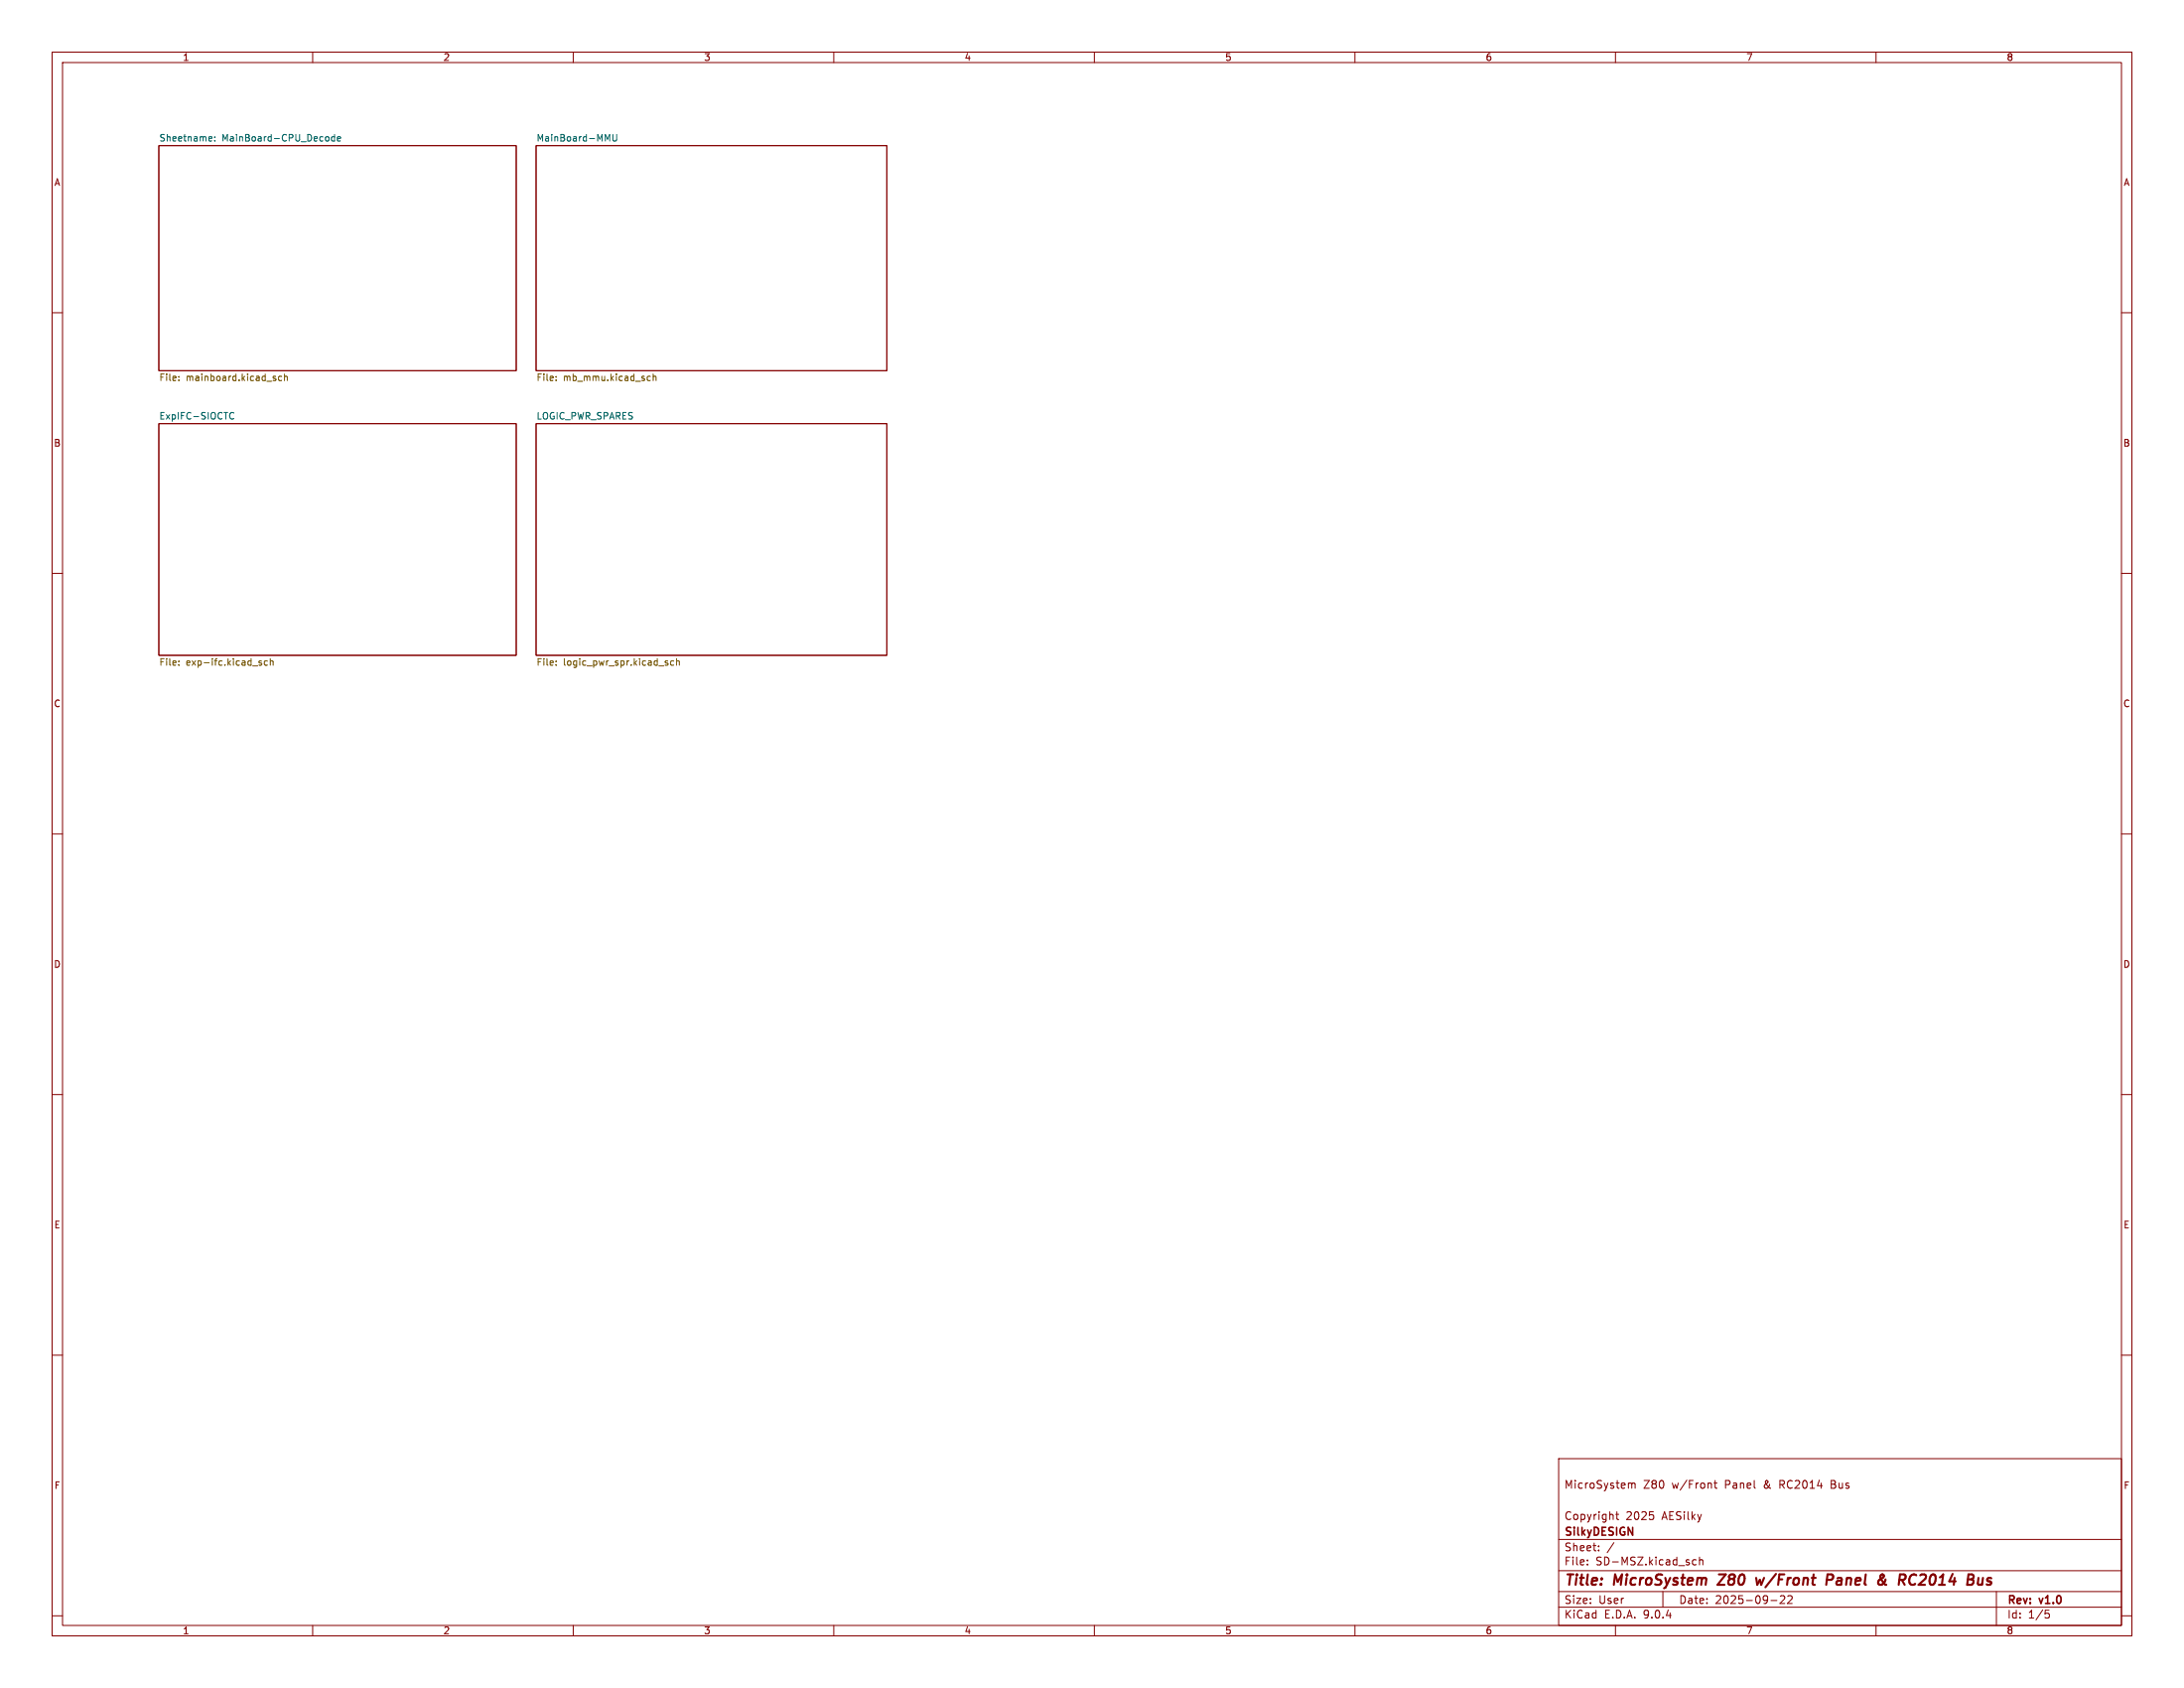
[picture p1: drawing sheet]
<svg xmlns="http://www.w3.org/2000/svg" width="419mm" height="324mm" viewBox="0 0 419 324" stroke-linecap="round" stroke-linejoin="round" font-family="sans-serif">
<g fill="none" stroke="#840000" stroke-width=".19">
<path d="M10 10h399.1v303.9h-399.1zM12 12h395.1v299.8h-395.1zM60 10v2M110 10v2M160 10v2M210 10v2M260 10v2M310 10v2M360 10v2M30.5 27.9h68.6v43.2h-68.6zM102.9 27.9h67.3v43.2h-67.3zM10 60h2"/>
<path d="M407.1 60h2M30.5 81.3h68.6v44.4h-68.6zM102.9 81.3h67.3v44.4h-67.3zM10 110h2M407.1 110h2M10 160h2M407.1 160h2M10 210h2M407.1 210h2M10 260h2M299.1 279.9h108v31.9h-108zM407.1 260h2"/>
<path d="M299.1 295.3h108M304.6 299.3v.2M306.8 297.4v.1M306.8 296.6v.2M309.7 296l-1.3 1.9M310.1 290.5h.5M310.3 290v1.3l.3 .2M312.7 284.5h.2l.2 .3M313.1 284.8l.2-.3 .4 .1 .1 .9M313.1 284.8v.7M316.6 290h.7M317.2 290.7l.1 .2-.1 .6"/>
<path d="M325.5 299.3l-.4-.1-.3 .3 .1 .7h.6M326.1 299.4l.2-.2 .4 .1 .1 .9M326.1 298.7v1.5M328.9 284.5h.6M329.1 284v1.3l.4 .2M10 310h2M60 311.8v2.1M110 311.8v2.1M160 311.8v2.1M210 311.8v2.1M260 311.8v2.1M299.1 308.4h108"/>
<path d="M299.1 305.4h108M299.1 301.4h108M304.6 300.1v.1M310 311.8v2.1M319.1 305.4v3M339.8 307.1h1.2M341.6 306.3l.6-.2 .2 .2 .1 .3-.9 1h.9M343.1 306.3l.5-.2 .2 .2 .1 .3-.9 1h.9M360 311.8v2.1M383.1 305.4v6.4M392.5 308.9h.7M392.6 309.5h.4l.3 .3-.2 .6h-.5"/>
<path d="M407.1 310h2"/>
</g>
<path d="M331.2 302.1l-1.6 2h1.3M337 302.7l.2 1.4 .5-1 .3 1 .5-1.4M350.6 303.1h.7a.55 .55 0 0 0 .5-.5 .55 .55 0 0 0-.3-.5h-.8l-.3 2M361.4 303.7l.6 .4M361.8 303l-.1 .5-.4 .4M366.5 303.8a.67 .67 0 0 0 1 .1M367.7 302.2a.73 .73 0 0 0-1.2 .3M380.4 303.9a.57 .57 0 0 1-.8 .1M380.5 302.7l-.1 1.4M382.1 302.8a.49 .49 0 0 0-.8 .3l.3 .3 .4 .1 .1 .3-.3 .3-.6-.1" fill="none" stroke="#840000" stroke-width=".4"/>
<path d="M40.3 26.2l.3 .1 .1 .2-.6 .1M40.6 27l-.3 .1M41.2 26.9v.2M41.2 26.3v.1M63.1 26.3v.6M64.2 26.3l-.4-.1-.2 .3 .1 .5h.5M64.2 25.8v1.3M64.7 26.6l.7-.1-.1-.2-.4-.1-.2 .2 .1 .6h.5M116.6 26.7l.4-.9v1.3M117.6 25.8v1l.2 .3 .4-.1 .1-.2v-1M44.9 79.3l-.4-.2-.3 .2M44.2 80.2l.3 .2 .4-.1" fill="none" stroke="#006464" stroke-width=".19"/>
<g fill="none" stroke="#725600" stroke-width=".19">
<path d="M34.3 72.9v.1M34.3 72.2v.2M52.9 72.7v.3M54 72.2h-.3l-.3 .2 .2 .6h.4M54.6 72.3l.2-.1h.3v.8M54.6 71.8v1.2M106.7 72.2v.2M106.7 72.9v.1M124.3 73h.5M124.3 72.2h.5M125.3 72.3l.2-.1h.3l.1 .8M125.3 71.8v1.2"/>
<path d="M34.3 126.9v.1M34.3 127.5v.1M49.8 127.2l.4 .1v.2l-.1 .1h-.4M49.8 126.9h.4M51.3 126.9l-.3-.1-.3 .2 .1 .6h.5M51.9 126.9l.1-.1 .4 .1v.7M51.9 126.4v1.2M106.7 127.5v.1M106.7 126.9v.1M127.8 127.2l.3 .1 .1 .2-.2 .1h-.2M127.8 126.8l.3 .1M129.3 126.9l-.4-.1-.2 .2 .1 .6h.5"/>
<path d="M129.8 126.9l.2-.1 .3 .1 .1 .7M129.8 126.4v1.2"/>
</g>
<g font-size="2.8" fill="#840000">
<text x="300.1" y="304.8">Title:</text>
<text x="309.8" y="304.8">MicroSystem</text>
<text x="330.7" y="304.8">Z80</text>
<text x="338.7" y="304.8">w/Front</text>
<text x="352.9" y="304.8">Panel</text>
<text x="363.6" y="304.8">&amp;</text>
<text x="368.4" y="304.8">RC2014</text>
</g>
<g font-size="2.1" fill="#840000">
<text x="300.1" y="285.8">MicroSystem</text>
<text x="315.3" y="285.8">Z80</text>
<text x="320.9" y="285.8">w/Front</text>
<text x="331.1" y="285.8">Panel</text>
<text x="338.7" y="285.8">&amp;</text>
<text x="341.9" y="285.8">RC2014</text>
<text x="351.9" y="285.8">Bus</text>
<text x="300.1" y="291.8">Copyright</text>
<text x="312" y="291.8">2025</text>
<text x="319" y="291.8">AESilky</text>
<text x="300.1" y="297.8">Sheet:</text>
<text x="300.1" y="295.1">SilkyDESIGN</text>
<text x="300.1" y="300.5">File:</text>
<text x="306.2" y="300.5">SD-MSZ.kicad_sch</text>
<text x="300.1" y="310.7">KiCad</text>
<text x="300.1" y="307.9">Size:</text>
<text x="306.8" y="307.9">User</text>
<text x="307.8" y="310.7">E.D.A.</text>
<text x="315.4" y="310.7">9.0.4</text>
<text x="322.1" y="307.9">Date:</text>
<text x="329.1" y="307.9">2025-09-22</text>
<text x="385.1" y="308.2">Rev:</text>
<text x="385.1" y="310.7">Id:</text>
<text x="389.2" y="310.7">1/5</text>
<text x="391.5" y="308.2">v1.0</text>
</g>
<g font-size="1.8" fill="#840000">
<text x="35" y="11.9">1</text>
<text x="85" y="11.9">2</text>
<text x="135" y="11.9">3</text>
<text x="185" y="11.9">4</text>
<text x="235" y="11.9">5</text>
<text x="285" y="11.9">6</text>
<text x="335" y="11.9">7</text>
<text x="385" y="11.9">8</text>
<text x="10.3" y="35.9">A</text>
<text x="407.4" y="35.9">A</text>
<text x="10.3" y="85.9">B</text>
<text x="407.4" y="85.9">B</text>
<text x="10.3" y="135.9">C</text>
<text x="407.4" y="135.9">C</text>
<text x="10.3" y="185.9">D</text>
<text x="407.4" y="185.9">D</text>
<text x="10.3" y="235.9">E</text>
<text x="407.4" y="235.9">E</text>
<text x="10.3" y="285.9">F</text>
<text x="407.4" y="285.9">F</text>
<text x="35" y="313.7">1</text>
<text x="85" y="313.7">2</text>
<text x="135" y="313.7">3</text>
<text x="185" y="313.7">4</text>
<text x="235" y="313.7">5</text>
<text x="285" y="313.7">6</text>
<text x="335" y="313.7">7</text>
<text x="385" y="313.7">8</text>
</g>
<g font-size="1.8" fill="#006464">
<text x="30.5" y="27.2">Sheetname:</text>
<text x="42.6" y="27.2">MainBoard-CPU_Decode</text>
<text x="102.9" y="27.2">MainBoard-MMU</text>
<text x="30.5" y="80.6">ExpIFC-SIOCTC</text>
<text x="102.9" y="80.6">LOGIC_PWR_SPARES</text>
</g>
<g font-size="1.8" fill="#725600">
<text x="30.5" y="73.4">File:</text>
<text x="35.7" y="73.4">mainboard.kicad_sch</text>
<text x="102.9" y="73.4">File:</text>
<text x="108.1" y="73.4">mb_mmu.kicad_sch</text>
<text x="30.5" y="128">File:</text>
<text x="35.7" y="128">exp-ifc.kicad_sch</text>
<text x="102.9" y="128">File:</text>
<text x="108.1" y="128">logic_pwr_spr.kicad_sch</text>
</g>
</svg>
